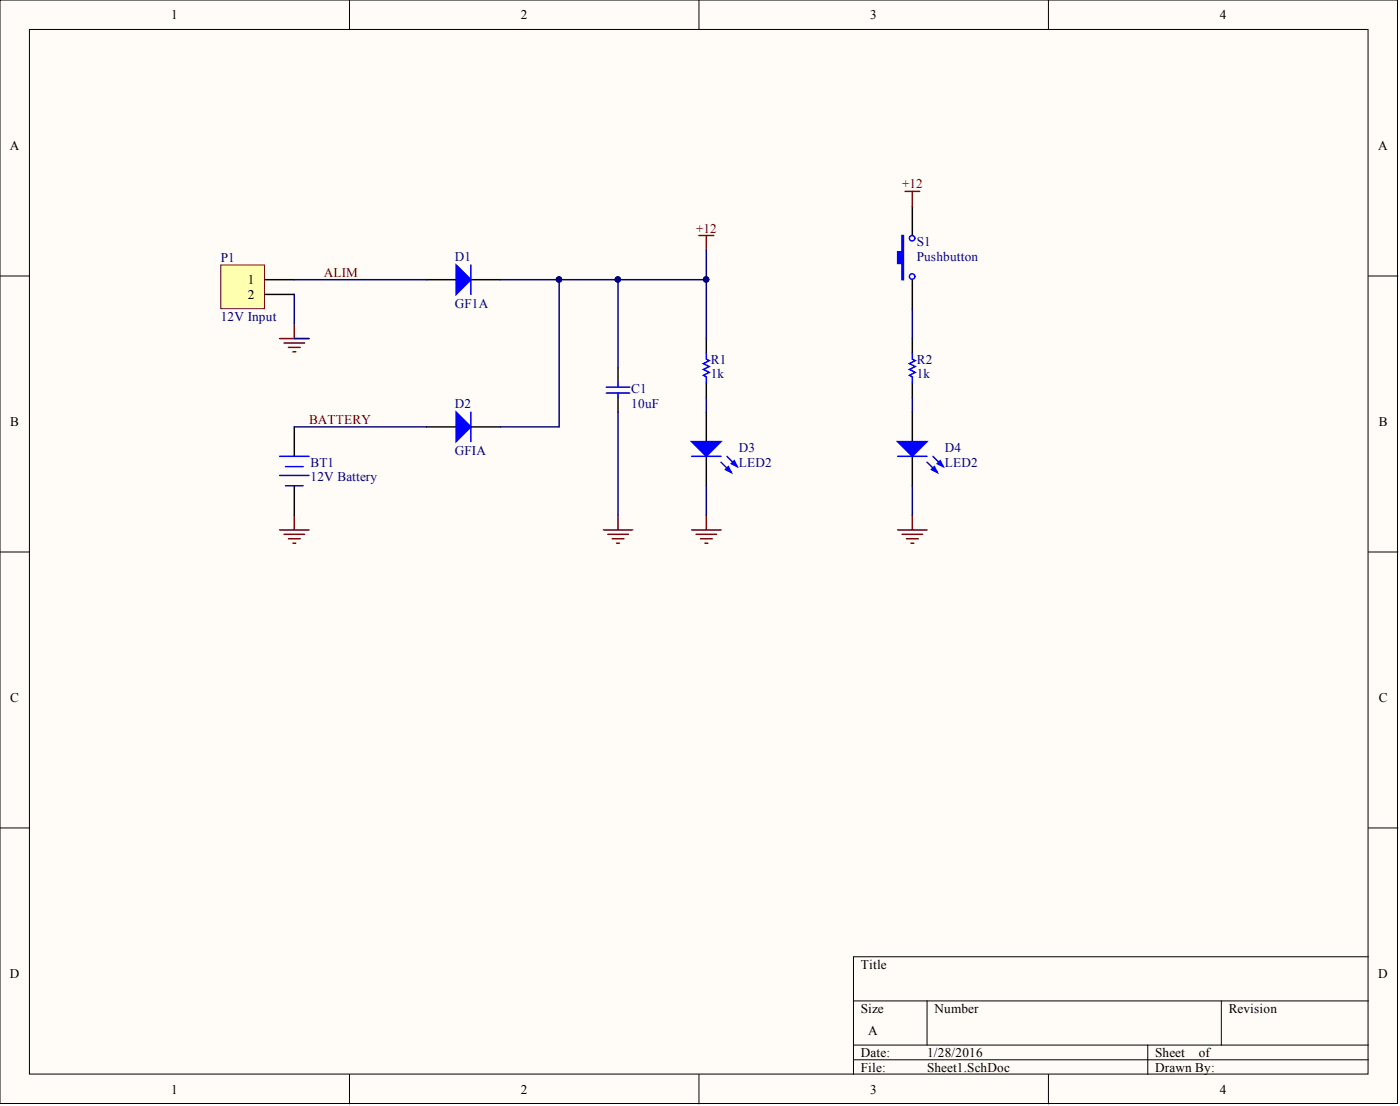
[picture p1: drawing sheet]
<svg xmlns="http://www.w3.org/2000/svg" width="241mm" height="190mm" viewBox="0 0 241 190" stroke-linecap="round" stroke-linejoin="round" font-family="sans-serif">
<g fill="#fffcf8" stroke="#000" stroke-width=".17">
<path d="M0 0h240.9v190.1h-240.9z"/>
<path d="M5.1 5.1h230.7v179.9h-230.7z"/>
</g>
<g fill="none" stroke="#000" stroke-width=".17">
<path d="M60.2 0v5.1M120.5 0v5.1M180.7 0v5.1M0 47.5h5.1M235.9 47.5h5M0 95.1h5.1M235.9 95.1h5M0 142.6h5.1M235.9 142.6h5M147.1 172.4h88.8M159.8 172.4v7.6M210.5 172.4v7.6"/>
<path d="M235.9 164.8h-88.8v20.3M60.2 185.1v5M120.5 185.1v5M147.1 180h88.8M147.1 182.5h88.8M180.7 185.1v5M197.8 180v5.1"/>
</g>
<path d="M73.6 48.2h5M81.2 48.2h5M73.6 73.5h5M81.2 73.5h5" fill="none" stroke="#000" stroke-width=".25"/>
<g fill="#00f" stroke="#00f" stroke-width=".25">
<path d="M78.6 45.6l2.6 2.6-2.6 2.5z"/>
<path d="M78.6 71l2.6 2.5-2.6 2.6z"/>
</g>
<path d="M81.2 45.6v5.1M81.2 71v5.1" fill="none" stroke="#00f" stroke-width=".25"/>
<path d="M86.2 48.2h10.2v25.3h-10.2" fill="none" stroke="#000080" stroke-width=".25"/>
<circle cx="96.3" cy="48.1" r=".47" fill="#000080" stroke="#000080" stroke-width=".17"/>
<path d="M38 45.6h7.6v7.6h-7.6z" fill="#ffffb0" stroke="#800000" stroke-width=".17"/>
<g fill="none" stroke="#000" stroke-width=".25">
<path d="M157.2 35.5v5.1M45.7 48.2h5M45.7 50.7h5M121.7 58.3v2.6M157.2 48.2v5M157.2 58.3v2.6M50.7 73.5v5.1M106.5 63.4v2.5M106.5 68.5v2.5M121.7 65.9v2.6M121.7 71v5.1M121.7 78.6v5.1"/>
<path d="M157.2 65.9v2.6M157.2 71v5.1M157.2 78.6v5.1M50.7 83.7v5"/>
</g>
<g fill="none" stroke="#000080" stroke-width=".25">
<path d="M50.7 48.2h22.9M50.7 50.7v5.1M50.7 58.3h2.6M96.4 48.2h25.3v10.1M106.5 48.2v15.2M121.7 43.1v5.1M157.2 53.2v5.1M50.7 73.5h22.9M106.5 71v17.7M121.7 68.5v2.5M157.2 68.5v2.5M121.7 83.7v5"/>
<path d="M157.2 83.7v5"/>
</g>
<g fill="none" stroke="#800000" stroke-width=".25">
<path d="M156 33h2.5M157.2 33v2.5M48.2 58.3h5.1M48.9 59.1h3.6M49.7 59.8h2M50.7 55.8v2.5M120.5 40.6h2.5M121.7 40.6v2.5M50.5 60.6h.5M48.2 91.3h5.1M48.9 92h3.6M49.7 92.8h2"/>
<path d="M50.5 93.6h.5M50.7 88.7v2.6M104 91.3h5.1M104.7 92h3.6M105.5 92.8h2M106.3 93.6h.5M106.5 88.7v2.6M119.2 91.3h5.1M120 92h3.5M120.7 92.8h2.1M121.5 93.6h.5M121.7 88.7v2.6"/>
<path d="M154.7 91.3h5.1M155.5 92h3.5M156.2 92.8h2.1M157 93.6h.5M157.2 88.7v2.6"/>
</g>
<g fill="none" stroke="#00f" stroke-width=".25">
<path d="M48.2 78.6h5.1M104.5 67.7h4.1M104.5 66.7h4.1M106.5 65.9v.8M106.5 67.7v.8M119.2 78.6h5.1M121.7 60.9v1l.5 .2-1 .5 1 .5-1 .5 1 .5-1 .6 .5 .2v1M124.3 79.6l1.8 1.8M125.3 78.6l1.8 1.8M154.7 78.6h5.1M157.2 60.9v1l.6 .2-1.1 .5 1.1 .5-1.1 .5 1.1 .5-1.1 .6 .5 .2v1M159.8 79.6l1.8 1.8"/>
<path d="M160.8 78.6l1.8 1.8M48.2 81.9h5.1M49.2 80.4h3M49.2 83.7h3"/>
<circle cx="157.2" cy="41" r=".47"/>
<circle cx="157.2" cy="47.6" r=".47"/>
</g>
<g fill="#000080" stroke="#000080" stroke-width=".17">
<circle cx="106.5" cy="48.1" r=".47"/>
<circle cx="121.7" cy="48.1" r=".47"/>
<circle cx="96.3" cy="48.1" r=".47"/>
</g>
<g fill="#00f" stroke="#00f" stroke-width=".25">
<path d="M119.2 76.1h5.1l-2.6 2.5z"/>
<path d="M125 80.9l.5-.5 .6 1z"/>
<path d="M126.1 79.9l.5-.5 .5 1z"/>
<path d="M154.7 76.1h5.1l-2.6 2.5z"/>
<path d="M160.5 80.9l.6-.5 .5 1z"/>
<path d="M161.6 79.9l.5-.5 .5 1z"/>
<path d="M155.5 40.6h.2v7.6h-.2v-2.8h-.8v-2h.8z" fill-rule="evenodd"/>
</g>
<g font-size="2.3">
<text x="29.5" y="3.3">1</text>
<text x="89.8" y="3.3">2</text>
<text x="150" y="3.3">3</text>
<text x="210.3" y="3.3">4</text>
<text x="1.7" y="25.8">A</text>
<text x="237.6" y="25.8">A</text>
<text x="42.7" y="48.9">1</text>
<text x="42.7" y="51.5">2</text>
<text x="1.8" y="73.4">B</text>
<text x="237.6" y="73.4">B</text>
<text x="1.8" y="120.9">C</text>
<text x="237.6" y="120.9">C</text>
<text x="148.4" y="166.8">Title</text>
<text x="1.7" y="168.4">D</text>
<text x="237.6" y="168.4">D</text>
<text x="148.4" y="174.4">Size</text>
<text x="149.6" y="178.2">A</text>
<text x="161.1" y="174.4">Number</text>
<text x="211.8" y="174.4">Revision</text>
<text x="148.4" y="182">Date:</text>
<text x="148.4" y="184.6">File:</text>
<text x="159.8" y="182">1/28/2016</text>
<text x="159.8" y="184.6">Sheet1.SchDoc</text>
<text x="199.1" y="182">Sheet</text>
<text x="199.1" y="184.6">Drawn By:</text>
<text x="206.6" y="182">of</text>
<text x="29.5" y="188.4">1</text>
<text x="89.8" y="188.4">2</text>
<text x="150" y="188.4">3</text>
<text x="210.3" y="188.4">4</text>
</g>
<g font-size="2.3" fill="#800000">
<text x="155.5" y="32.5">+12</text>
<text x="120" y="40.1">+12</text>
<text x="55.8" y="47.7">ALIM</text>
<text x="53.3" y="73">BATTERY</text>
</g>
<g font-size="2.3" fill="#000080">
<text x="38" y="45.1">P1</text>
<text x="78.4" y="44.9">D1</text>
<text x="158" y="42.3">S1</text>
<text x="158" y="44.9">Pushbutton</text>
<text x="78.4" y="53">GF1A</text>
<text x="38" y="55.3">12V Input</text>
<text x="122.5" y="62.6">R1</text>
<text x="122.5" y="65.2">1k</text>
<text x="158" y="62.6">R2</text>
<text x="158" y="65.2">1k</text>
<text x="78.4" y="70.2">D2</text>
<text x="108.8" y="67.7">C1</text>
<text x="108.8" y="70.2">10uF</text>
<text x="127.3" y="77.8">D3</text>
<text x="162.8" y="77.8">D4</text>
<text x="53.5" y="80.4">BT1</text>
<text x="53.5" y="82.9">12V Battery</text>
<text x="78.4" y="78.3">GFIA</text>
<text x="127.3" y="80.4">LED2</text>
<text x="162.8" y="80.4">LED2</text>
</g>
</svg>
